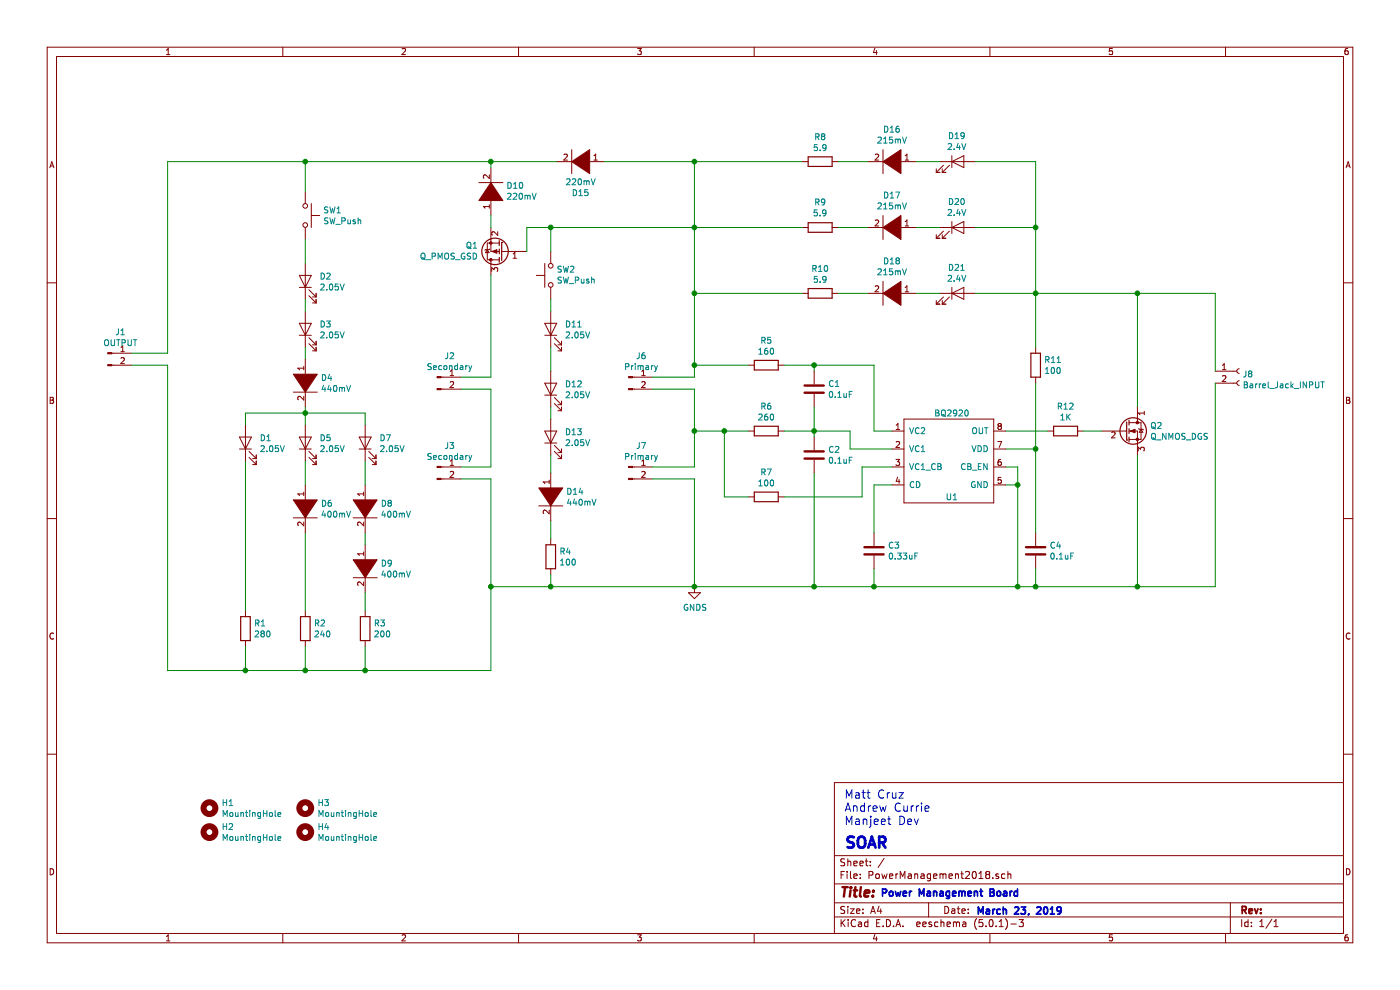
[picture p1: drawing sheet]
EESchema Schematic File Version 4
LIBS:PowerManagement2018-cache
EELAYER 26 0
EELAYER END
$Descr A4 11693 8268
encoding utf-8
Sheet 1 1
Title ""
Date ""
Rev ""
Comp ""
Comment1 ""
Comment2 ""
Comment3 ""
Comment4 ""
$EndDescr
Text Notes 7050 6900 0    69   ~ 0
Matt Cruz\nAndrew Currie\nManjeet Dev
Text Notes 7050 7100 0    91   ~ 18
SOAR
Text Notes 7350 7500 0    59   ~ 12
Power Management Board
Text Notes 8150 7650 0    59   ~ 12
March 23, 2019
$Comp
L Connector:Conn_01x02_Male J2
U 1 1
P 3650 3150
F 0 "J2" H 3756 3328 50  0000 C CNN
F 1 "Secondary" H 3756 3237 50  0000 C CNN
F 2 "New_Library:deans connector" H 3650 3150 50  0001 C CNN
F 3 "~" H 3650 3150 50  0001 C CNN
	1    3650 3150
	1    0    0    -1  
$EndComp
$Comp
L pspice:DIODE D15
U 1 1
P 4850 1350
F 0 "D15" H 4850 1615 50  0000 C CNN
F 1 "220mV" H 4850 1524 50  0000 C CNN
F 2 "New_Library:UPS115U (Diode 0.22V)" H 4850 1350 50  0001 C CNN
F 3 "~" H 4850 1350 50  0001 C CNN
	1    4850 1350
	-1   0    0    1   
$EndComp
$Comp
L Connector:Conn_01x02_Male J3
U 1 1
P 3650 3900
F 0 "J3" H 3756 4078 50  0000 C CNN
F 1 "Secondary" H 3756 3987 50  0000 C CNN
F 2 "New_Library:deans connector" H 3650 3900 50  0001 C CNN
F 3 "~" H 3650 3900 50  0001 C CNN
	1    3650 3900
	1    0    0    -1  
$EndComp
$Comp
L pspice:DIODE D10
U 1 1
P 4100 1600
F 0 "D10" V 4146 1472 50  0000 R CNN
F 1 "220mV" V 4055 1472 50  0000 R CNN
F 2 "New_Library:UPS115U (Diode 0.22V)" H 4100 1600 50  0001 C CNN
F 3 "~" H 4100 1600 50  0001 C CNN
	1    4100 1600
	0    -1   -1   0   
$EndComp
$Comp
L Device:Q_PMOS_GSD Q1
U 1 1
P 4200 2100
F 0 "Q1" H 4406 2054 50  0000 L CNN
F 1 "Q_PMOS_GSD" H 4406 2145 50  0000 L CNN
F 2 "PowerManagementBoard:MCH3383(PMOS;0.8Vth)" H 4400 2200 50  0001 C CNN
F 3 "~" H 4200 2100 50  0001 C CNN
	1    4200 2100
	-1   0    0    1   
$EndComp
$Comp
L New_Library:BQ2920 U1
U 1 1
P 7950 3800
F 0 "U1" H 7950 3450 50  0000 C CNN
F 1 "BQ2920" H 7950 4150 50  0000 C CNN
F 2 "New_Library:bq29209" H 7750 3800 50  0001 C CNN
F 3 "" H 7750 3800 50  0001 C CNN
	1    7950 3800
	1    0    0    -1  
$EndComp
$Comp
L Mechanical:MountingHole H1
U 1 1
P 1750 6750
F 0 "H1" H 1850 6796 50  0000 L CNN
F 1 "MountingHole" H 1850 6705 50  0000 L CNN
F 2 "MountingHole:MountingHole_3mm" H 1750 6750 50  0001 C CNN
F 3 "~" H 1750 6750 50  0001 C CNN
	1    1750 6750
	1    0    0    -1  
$EndComp
$Comp
L Mechanical:MountingHole H3
U 1 1
P 2550 6750
F 0 "H3" H 2650 6796 50  0000 L CNN
F 1 "MountingHole" H 2650 6705 50  0000 L CNN
F 2 "MountingHole:MountingHole_3mm" H 2550 6750 50  0001 C CNN
F 3 "~" H 2550 6750 50  0001 C CNN
	1    2550 6750
	1    0    0    -1  
$EndComp
$Comp
L Mechanical:MountingHole H2
U 1 1
P 1750 6950
F 0 "H2" H 1850 6996 50  0000 L CNN
F 1 "MountingHole" H 1850 6905 50  0000 L CNN
F 2 "MountingHole:MountingHole_3mm" H 1750 6950 50  0001 C CNN
F 3 "~" H 1750 6950 50  0001 C CNN
	1    1750 6950
	1    0    0    -1  
$EndComp
$Comp
L Mechanical:MountingHole H4
U 1 1
P 2550 6950
F 0 "H4" H 2650 6996 50  0000 L CNN
F 1 "MountingHole" H 2650 6905 50  0000 L CNN
F 2 "MountingHole:MountingHole_3mm" H 2550 6950 50  0001 C CNN
F 3 "~" H 2550 6950 50  0001 C CNN
	1    2550 6950
	1    0    0    -1  
$EndComp
$Comp
L Device:R R12
U 1 1
P 8900 3600
F 0 "R12" V 8693 3600 50  0000 C CNN
F 1 "1K" V 8784 3600 50  0000 C CNN
F 2 "New_Library:RC0201(resistors)" V 8830 3600 50  0001 C CNN
F 3 "~" H 8900 3600 50  0001 C CNN
	1    8900 3600
	0    1    1    0   
$EndComp
$Comp
L Device:Q_NMOS_DGS Q2
U 1 1
P 9400 3600
F 0 "Q2" H 9605 3646 50  0000 L CNN
F 1 "Q_NMOS_DGS" H 9605 3555 50  0000 L CNN
F 2 "New_Library:AO3414 (nmos)" H 9600 3700 50  0001 C CNN
F 3 "~" H 9400 3600 50  0001 C CNN
	1    9400 3600
	1    0    0    -1  
$EndComp
Wire Wire Line
	8750 3600 8400 3600
$Comp
L Device:R R11
U 1 1
P 8650 3050
F 0 "R11" H 8720 3096 50  0000 L CNN
F 1 "100" H 8720 3005 50  0000 L CNN
F 2 "New_Library:RT0603(resistors)" V 8580 3050 50  0001 C CNN
F 3 "~" H 8650 3050 50  0001 C CNN
	1    8650 3050
	1    0    0    -1  
$EndComp
$Comp
L Device:C C4
U 1 1
P 8650 4600
F 0 "C4" H 8765 4646 50  0000 L CNN
F 1 "0.1uF" H 8765 4555 50  0000 L CNN
F 2 "New_Library:CL05B104KP5NNNC (0.1uF)" H 8688 4450 50  0001 C CNN
F 3 "~" H 8650 4600 50  0001 C CNN
	1    8650 4600
	1    0    0    -1  
$EndComp
Wire Wire Line
	8650 3200 8650 3750
Wire Wire Line
	8400 3750 8650 3750
Connection ~ 8650 3750
Wire Wire Line
	8650 3750 8650 4450
Wire Wire Line
	8400 3900 8500 3900
Wire Wire Line
	8500 3900 8500 4050
Wire Wire Line
	8500 4050 8400 4050
$Comp
L Device:C C1
U 1 1
P 6800 3250
F 0 "C1" H 6915 3296 50  0000 L CNN
F 1 "0.1uF" H 6915 3205 50  0000 L CNN
F 2 "New_Library:CL05B104KP5NNNC (0.1uF)" H 6838 3100 50  0001 C CNN
F 3 "~" H 6800 3250 50  0001 C CNN
	1    6800 3250
	1    0    0    -1  
$EndComp
$Comp
L Device:C C2
U 1 1
P 6800 3800
F 0 "C2" H 6915 3846 50  0000 L CNN
F 1 "0.1uF" H 6915 3755 50  0000 L CNN
F 2 "New_Library:CL05B104KP5NNNC (0.1uF)" H 6838 3650 50  0001 C CNN
F 3 "~" H 6800 3800 50  0001 C CNN
	1    6800 3800
	1    0    0    -1  
$EndComp
$Comp
L Device:R R5
U 1 1
P 6400 3050
F 0 "R5" V 6193 3050 50  0000 C CNN
F 1 "160" V 6284 3050 50  0000 C CNN
F 2 "New_Library:RC0402(resistors)" V 6330 3050 50  0001 C CNN
F 3 "~" H 6400 3050 50  0001 C CNN
	1    6400 3050
	0    1    1    0   
$EndComp
$Comp
L Device:R R6
U 1 1
P 6400 3600
F 0 "R6" V 6193 3600 50  0000 C CNN
F 1 "260" V 6284 3600 50  0000 C CNN
F 2 "New_Library:RC0402(resistors)" V 6330 3600 50  0001 C CNN
F 3 "~" H 6400 3600 50  0001 C CNN
	1    6400 3600
	0    1    1    0   
$EndComp
$Comp
L Device:R R7
U 1 1
P 6400 4150
F 0 "R7" V 6193 4150 50  0000 C CNN
F 1 "100" V 6284 4150 50  0000 C CNN
F 2 "New_Library:RC0201(resistors)" V 6330 4150 50  0001 C CNN
F 3 "~" H 6400 4150 50  0001 C CNN
	1    6400 4150
	0    1    1    0   
$EndComp
$Comp
L Device:C C3
U 1 1
P 7300 4600
F 0 "C3" H 7415 4646 50  0000 L CNN
F 1 "0.33uF" H 7415 4555 50  0000 L CNN
F 2 "New_Library:CL21B334KBFNNNE (0.33uF)" H 7338 4450 50  0001 C CNN
F 3 "~" H 7300 4600 50  0001 C CNN
	1    7300 4600
	1    0    0    -1  
$EndComp
Wire Wire Line
	8650 4750 8650 4900
Wire Wire Line
	8650 4900 8500 4900
Wire Wire Line
	7300 4900 7300 4750
Wire Wire Line
	7450 4050 7300 4050
Wire Wire Line
	7300 4050 7300 4450
Wire Wire Line
	8500 4050 8500 4900
Connection ~ 8500 4050
Connection ~ 8500 4900
Wire Wire Line
	8500 4900 7300 4900
Wire Wire Line
	6550 3050 6800 3050
Wire Wire Line
	6800 3050 6800 3100
Connection ~ 6800 3050
Wire Wire Line
	7300 3050 7300 3600
Wire Wire Line
	7300 3600 7450 3600
Wire Wire Line
	6800 3050 7300 3050
Wire Wire Line
	7450 3750 7100 3750
Wire Wire Line
	7100 3750 7100 3600
Wire Wire Line
	7100 3600 6800 3600
Wire Wire Line
	6800 3650 6800 3600
Connection ~ 6800 3600
Wire Wire Line
	6800 3600 6550 3600
Wire Wire Line
	7450 3900 7200 3900
Wire Wire Line
	7200 3900 7200 4150
Wire Wire Line
	7200 4150 6550 4150
Wire Wire Line
	6800 3950 6800 4900
Wire Wire Line
	6800 4900 7300 4900
Connection ~ 7300 4900
Wire Wire Line
	6800 3400 6800 3600
$Comp
L Connector:Conn_01x02_Female J8
U 1 1
P 10350 3100
F 0 "J8" H 10377 3076 50  0000 L CNN
F 1 "Barrel_Jack_INPUT" H 10377 2985 50  0000 L CNN
F 2 "SOAR_Kicad_Library-master:CUI_PJ-102A_2.5mm_DC_JACK" H 10350 3100 50  0001 C CNN
F 3 "~" H 10350 3100 50  0001 C CNN
	1    10350 3100
	1    0    0    -1  
$EndComp
Wire Wire Line
	9200 3600 9050 3600
Wire Wire Line
	10150 3200 10150 4900
Wire Wire Line
	10150 4900 9500 4900
Connection ~ 8650 4900
$Comp
L Connector:Conn_01x02_Male J6
U 1 1
P 5250 3150
F 0 "J6" H 5356 3328 50  0000 C CNN
F 1 "Primary" H 5356 3237 50  0000 C CNN
F 2 "New_Library:deans connector" H 5250 3150 50  0001 C CNN
F 3 "~" H 5250 3150 50  0001 C CNN
	1    5250 3150
	1    0    0    -1  
$EndComp
$Comp
L Connector:Conn_01x02_Male J7
U 1 1
P 5250 3900
F 0 "J7" H 5356 4078 50  0000 C CNN
F 1 "Primary" H 5356 3987 50  0000 C CNN
F 2 "New_Library:deans connector" H 5250 3900 50  0001 C CNN
F 3 "~" H 5250 3900 50  0001 C CNN
	1    5250 3900
	1    0    0    -1  
$EndComp
Wire Wire Line
	5800 3250 5800 3600
Wire Wire Line
	5800 3600 6050 3600
Wire Wire Line
	5800 3600 5800 3900
Connection ~ 5800 3600
Wire Wire Line
	5800 4000 5800 4900
Wire Wire Line
	5800 4900 6800 4900
Connection ~ 6800 4900
Wire Wire Line
	5800 3150 5800 3050
Wire Wire Line
	5800 3050 6250 3050
$Comp
L Device:LED D19
U 1 1
P 8000 1350
F 0 "D19" H 7991 1566 50  0000 C CNN
F 1 "2.4V" H 7991 1475 50  0000 C CNN
F 2 "New_Library:XZMYH160S (2.5V LED)" H 8000 1350 50  0001 C CNN
F 3 "~" H 8000 1350 50  0001 C CNN
	1    8000 1350
	1    0    0    -1  
$EndComp
$Comp
L Device:LED D20
U 1 1
P 8000 1900
F 0 "D20" H 7991 2116 50  0000 C CNN
F 1 "2.4V" H 7991 2025 50  0000 C CNN
F 2 "New_Library:XZMYH160S (2.5V LED)" H 8000 1900 50  0001 C CNN
F 3 "~" H 8000 1900 50  0001 C CNN
	1    8000 1900
	1    0    0    -1  
$EndComp
$Comp
L Device:LED D21
U 1 1
P 8000 2450
F 0 "D21" H 7991 2666 50  0000 C CNN
F 1 "2.4V" H 7991 2575 50  0000 C CNN
F 2 "New_Library:XZMYH160S (2.5V LED)" H 8000 2450 50  0001 C CNN
F 3 "~" H 8000 2450 50  0001 C CNN
	1    8000 2450
	1    0    0    -1  
$EndComp
$Comp
L pspice:DIODE D16
U 1 1
P 7450 1350
F 0 "D16" H 7450 1085 50  0000 C CNN
F 1 "215mV" H 7450 1176 50  0000 C CNN
F 2 "New_Library:PMEG1020EH (215mV diode)" H 7450 1350 50  0001 C CNN
F 3 "~" H 7450 1350 50  0001 C CNN
	1    7450 1350
	-1   0    0    1   
$EndComp
$Comp
L pspice:DIODE D17
U 1 1
P 7450 1900
F 0 "D17" H 7450 1635 50  0000 C CNN
F 1 "215mV" H 7450 1726 50  0000 C CNN
F 2 "New_Library:PMEG1020EH (215mV diode)" H 7450 1900 50  0001 C CNN
F 3 "~" H 7450 1900 50  0001 C CNN
	1    7450 1900
	-1   0    0    1   
$EndComp
$Comp
L pspice:DIODE D18
U 1 1
P 7450 2450
F 0 "D18" H 7450 2185 50  0000 C CNN
F 1 "215mV" H 7450 2276 50  0000 C CNN
F 2 "New_Library:PMEG1020EH (215mV diode)" H 7450 2450 50  0001 C CNN
F 3 "~" H 7450 2450 50  0001 C CNN
	1    7450 2450
	-1   0    0    1   
$EndComp
$Comp
L Device:R R8
U 1 1
P 6850 1350
F 0 "R8" V 6643 1350 50  0000 C CNN
F 1 "5.9" V 6734 1350 50  0000 C CNN
F 2 "New_Library:CRCW25125R90FKEGHP(5.9 ohms)" V 6780 1350 50  0001 C CNN
F 3 "~" H 6850 1350 50  0001 C CNN
	1    6850 1350
	0    1    1    0   
$EndComp
$Comp
L Device:R R9
U 1 1
P 6850 1900
F 0 "R9" V 7057 1900 50  0000 C CNN
F 1 "5.9" V 6966 1900 50  0000 C CNN
F 2 "New_Library:CRCW25125R90FKEGHP(5.9 ohms)" V 6780 1900 50  0001 C CNN
F 3 "~" H 6850 1900 50  0001 C CNN
	1    6850 1900
	0    -1   -1   0   
$EndComp
$Comp
L Device:R R10
U 1 1
P 6850 2450
F 0 "R10" V 6643 2450 50  0000 C CNN
F 1 "5.9" V 6734 2450 50  0000 C CNN
F 2 "New_Library:CRCW25125R90FKEGHP(5.9 ohms)" V 6780 2450 50  0001 C CNN
F 3 "~" H 6850 2450 50  0001 C CNN
	1    6850 2450
	0    1    1    0   
$EndComp
Wire Wire Line
	6250 4150 6050 4150
Wire Wire Line
	6050 4150 6050 3600
Connection ~ 6050 3600
Wire Wire Line
	6050 3600 6250 3600
Wire Wire Line
	10150 3100 10150 2450
Wire Wire Line
	10150 2450 9500 2450
Wire Wire Line
	8650 2900 8650 2450
Connection ~ 8650 2450
Wire Wire Line
	8650 2450 8150 2450
Wire Wire Line
	8650 2450 8650 1900
Wire Wire Line
	8650 1900 8150 1900
Wire Wire Line
	8650 1900 8650 1350
Wire Wire Line
	8650 1350 8150 1350
Connection ~ 8650 1900
Wire Wire Line
	7850 1350 7650 1350
Wire Wire Line
	7850 1900 7650 1900
Wire Wire Line
	7850 2450 7650 2450
Wire Wire Line
	7250 1350 7000 1350
Wire Wire Line
	7250 1900 7000 1900
Wire Wire Line
	7250 2450 7000 2450
Wire Wire Line
	6700 1900 5800 1900
Wire Wire Line
	5800 1900 5800 2450
Connection ~ 5800 3050
Wire Wire Line
	6700 2450 5800 2450
Connection ~ 5800 2450
Wire Wire Line
	5800 2450 5800 3050
Wire Wire Line
	6700 1350 5800 1350
Wire Wire Line
	5800 1350 5800 1900
Connection ~ 5800 1900
Wire Wire Line
	5450 3150 5800 3150
Wire Wire Line
	5800 3250 5450 3250
Wire Wire Line
	5800 3900 5450 3900
Wire Wire Line
	5800 4000 5450 4000
Wire Wire Line
	4100 3250 4100 3900
Wire Wire Line
	4100 4000 4100 4900
Connection ~ 5800 1350
Wire Wire Line
	5050 1350 5800 1350
Wire Wire Line
	4100 1350 4650 1350
Wire Wire Line
	4100 4900 4600 4900
Connection ~ 5800 4900
$Comp
L Switch:SW_Push SW2
U 1 1
P 4600 2300
F 0 "SW2" V 4646 2252 50  0000 R CNN
F 1 "SW_Push" V 4555 2252 50  0000 R CNN
F 2 "New_Library:1301.9320 (button)" H 4600 2500 50  0001 C CNN
F 3 "" H 4600 2500 50  0001 C CNN
	1    4600 2300
	0    -1   -1   0   
$EndComp
$Comp
L Device:LED D11
U 1 1
P 4600 2750
F 0 "D11" V 4638 2633 50  0000 R CNN
F 1 "2.05V" V 4547 2633 50  0000 R CNN
F 2 "New_Library:LTST-C190KFKT (2.05V 30mA)" H 4600 2750 50  0001 C CNN
F 3 "~" H 4600 2750 50  0001 C CNN
	1    4600 2750
	0    -1   -1   0   
$EndComp
$Comp
L pspice:DIODE D14
U 1 1
P 4600 4150
F 0 "D14" V 4554 4278 50  0000 L CNN
F 1 "440mV" V 4645 4278 50  0000 L CNN
F 2 "New_Library:BAT42WS-7-F (0.44V 30mA)" H 4600 4150 50  0001 C CNN
F 3 "~" H 4600 4150 50  0001 C CNN
	1    4600 4150
	0    1    1    0   
$EndComp
Wire Wire Line
	4100 1350 4100 1400
Wire Wire Line
	4100 1800 4100 1900
Wire Wire Line
	4400 2100 4400 1900
Wire Wire Line
	4400 1900 4600 1900
Wire Wire Line
	4100 2300 4100 3150
$Comp
L Device:R R4
U 1 1
P 4600 4650
F 0 "R4" H 4670 4696 50  0000 L CNN
F 1 "100" H 4670 4605 50  0000 L CNN
F 2 "New_Library:RC0201(resistors)" V 4530 4650 50  0001 C CNN
F 3 "~" H 4600 4650 50  0001 C CNN
	1    4600 4650
	1    0    0    -1  
$EndComp
Wire Wire Line
	4600 3400 4600 3500
Wire Wire Line
	4600 2500 4600 2600
Wire Wire Line
	4600 2100 4600 1900
Connection ~ 4600 1900
Wire Wire Line
	4600 1900 5800 1900
Wire Wire Line
	4600 4800 4600 4900
Connection ~ 4600 4900
Wire Wire Line
	4600 4900 5800 4900
Wire Wire Line
	3850 3150 4100 3150
Wire Wire Line
	4100 3250 3850 3250
Wire Wire Line
	4100 3900 3850 3900
Wire Wire Line
	4100 4000 3850 4000
$Comp
L Connector:Conn_01x02_Male J1
U 1 1
P 900 2950
F 0 "J1" H 1006 3128 50  0000 C CNN
F 1 "OUTPUT" H 1006 3037 50  0000 C CNN
F 2 "SOAR_Kicad_Library-master:Molex_Micro-Fit_3.0_43045-0400_2x02_P3.00mm_Horizontal" H 900 2950 50  0001 C CNN
F 3 "~" H 900 2950 50  0001 C CNN
	1    900  2950
	1    0    0    -1  
$EndComp
Connection ~ 4100 1350
$Comp
L Switch:SW_Push SW1
U 1 1
P 2550 1800
F 0 "SW1" V 2504 1948 50  0000 L CNN
F 1 "SW_Push" V 2595 1948 50  0000 L CNN
F 2 "New_Library:1301.9320 (button)" H 2550 2000 50  0001 C CNN
F 3 "" H 2550 2000 50  0001 C CNN
	1    2550 1800
	0    1    1    0   
$EndComp
Wire Wire Line
	2550 1350 2550 1600
Wire Wire Line
	1400 1350 1400 2950
Wire Wire Line
	1400 2950 1100 2950
Wire Wire Line
	1100 3050 1400 3050
$Comp
L power:GNDS #PWR03
U 1 1
P 5800 4900
F 0 "#PWR03" H 5800 4650 50  0001 C CNN
F 1 "GNDS" H 5805 4727 50  0000 C CNN
F 2 "" H 5800 4900 50  0001 C CNN
F 3 "" H 5800 4900 50  0001 C CNN
	1    5800 4900
	1    0    0    -1  
$EndComp
Wire Wire Line
	9500 3400 9500 2450
Connection ~ 9500 2450
Wire Wire Line
	9500 2450 8650 2450
Wire Wire Line
	9500 3800 9500 4900
Connection ~ 9500 4900
Wire Wire Line
	9500 4900 8650 4900
Connection ~ 2550 1350
Wire Wire Line
	2550 1350 4100 1350
Wire Wire Line
	1400 1350 2550 1350
$Comp
L pspice:DIODE D4
U 1 1
P 2550 3200
F 0 "D4" V 2504 3328 50  0000 L CNN
F 1 "440mV" V 2595 3328 50  0000 L CNN
F 2 "New_Library:BAT42WS-7-F (0.44V 30mA)" H 2550 3200 50  0001 C CNN
F 3 "~" H 2550 3200 50  0001 C CNN
	1    2550 3200
	0    1    1    0   
$EndComp
$Comp
L Device:LED D2
U 1 1
P 2550 2350
F 0 "D2" V 2588 2233 50  0000 R CNN
F 1 "2.05V" V 2497 2233 50  0000 R CNN
F 2 "New_Library:LTST-C190KFKT (2.05V 30mA)" H 2550 2350 50  0001 C CNN
F 3 "~" H 2550 2350 50  0001 C CNN
	1    2550 2350
	0    -1   -1   0   
$EndComp
$Comp
L Device:LED D3
U 1 1
P 2550 2750
F 0 "D3" V 2588 2633 50  0000 R CNN
F 1 "2.05V" V 2497 2633 50  0000 R CNN
F 2 "New_Library:LTST-C190KFKT (2.05V 30mA)" H 2550 2750 50  0001 C CNN
F 3 "~" H 2550 2750 50  0001 C CNN
	1    2550 2750
	0    -1   -1   0   
$EndComp
$Comp
L Device:LED D1
U 1 1
P 2050 3700
F 0 "D1" V 2088 3583 50  0000 R CNN
F 1 "2.05V" V 1997 3583 50  0000 R CNN
F 2 "New_Library:SML-D12U1WT86 (2.05V 10mA)" H 2050 3700 50  0001 C CNN
F 3 "~" H 2050 3700 50  0001 C CNN
	1    2050 3700
	0    -1   -1   0   
$EndComp
$Comp
L Device:LED D5
U 1 1
P 2550 3700
F 0 "D5" V 2588 3583 50  0000 R CNN
F 1 "2.05V" V 2497 3583 50  0000 R CNN
F 2 "New_Library:SML-D12U1WT86 (2.05V 10mA)" H 2550 3700 50  0001 C CNN
F 3 "~" H 2550 3700 50  0001 C CNN
	1    2550 3700
	0    -1   -1   0   
$EndComp
$Comp
L Device:LED D7
U 1 1
P 3050 3700
F 0 "D7" V 3088 3583 50  0000 R CNN
F 1 "2.05V" V 2997 3583 50  0000 R CNN
F 2 "New_Library:SML-D12U1WT86 (2.05V 10mA)" H 3050 3700 50  0001 C CNN
F 3 "~" H 3050 3700 50  0001 C CNN
	1    3050 3700
	0    -1   -1   0   
$EndComp
$Comp
L Device:R R1
U 1 1
P 2050 5250
F 0 "R1" H 2120 5296 50  0000 L CNN
F 1 "280" H 2120 5205 50  0000 L CNN
F 2 "New_Library:RC0402(resistors)" V 1980 5250 50  0001 C CNN
F 3 "~" H 2050 5250 50  0001 C CNN
	1    2050 5250
	1    0    0    -1  
$EndComp
$Comp
L pspice:DIODE D6
U 1 1
P 2550 4250
F 0 "D6" V 2504 4378 50  0000 L CNN
F 1 "400mV" V 2595 4378 50  0000 L CNN
F 2 "New_Library:BAT46W-E3-08(0.4V10mA)" H 2550 4250 50  0001 C CNN
F 3 "~" H 2550 4250 50  0001 C CNN
	1    2550 4250
	0    1    1    0   
$EndComp
$Comp
L pspice:DIODE D8
U 1 1
P 3050 4250
F 0 "D8" V 3004 4378 50  0000 L CNN
F 1 "400mV" V 3095 4378 50  0000 L CNN
F 2 "New_Library:BAT46W-E3-08(0.4V10mA)" H 3050 4250 50  0001 C CNN
F 3 "~" H 3050 4250 50  0001 C CNN
	1    3050 4250
	0    1    1    0   
$EndComp
$Comp
L pspice:DIODE D9
U 1 1
P 3050 4750
F 0 "D9" V 3004 4878 50  0000 L CNN
F 1 "400mV" V 3095 4878 50  0000 L CNN
F 2 "New_Library:BAT46W-E3-08(0.4V10mA)" H 3050 4750 50  0001 C CNN
F 3 "~" H 3050 4750 50  0001 C CNN
	1    3050 4750
	0    1    1    0   
$EndComp
$Comp
L Device:R R3
U 1 1
P 3050 5250
F 0 "R3" H 3120 5296 50  0000 L CNN
F 1 "200" H 3120 5205 50  0000 L CNN
F 2 "New_Library:RC0201(resistors)" V 2980 5250 50  0001 C CNN
F 3 "~" H 3050 5250 50  0001 C CNN
	1    3050 5250
	1    0    0    -1  
$EndComp
$Comp
L Device:R R2
U 1 1
P 2550 5250
F 0 "R2" H 2620 5296 50  0000 L CNN
F 1 "240" H 2620 5205 50  0000 L CNN
F 2 "New_Library:RC0402(resistors)" V 2480 5250 50  0001 C CNN
F 3 "~" H 2550 5250 50  0001 C CNN
	1    2550 5250
	1    0    0    -1  
$EndComp
Wire Wire Line
	2550 2000 2550 2200
Wire Wire Line
	2550 2500 2550 2600
Wire Wire Line
	2550 2900 2550 3000
Wire Wire Line
	2550 3400 2550 3450
Wire Wire Line
	2550 3450 2050 3450
Wire Wire Line
	2050 3450 2050 3550
Wire Wire Line
	2550 3450 2550 3550
Connection ~ 2550 3450
Wire Wire Line
	2550 3450 3050 3450
Wire Wire Line
	3050 3450 3050 3550
Wire Wire Line
	3050 3850 3050 4050
Wire Wire Line
	2550 3850 2550 4050
Wire Wire Line
	2050 3850 2050 5100
Wire Wire Line
	2550 5100 2550 4450
Wire Wire Line
	3050 4950 3050 5100
Wire Wire Line
	3050 4550 3050 4450
Wire Wire Line
	4100 4900 4100 5600
Wire Wire Line
	4100 5600 3050 5600
Wire Wire Line
	1400 3050 1400 5600
Connection ~ 4100 4900
Wire Wire Line
	2050 5400 2050 5600
Connection ~ 2050 5600
Wire Wire Line
	2050 5600 1400 5600
Wire Wire Line
	2550 5400 2550 5600
Connection ~ 2550 5600
Wire Wire Line
	2550 5600 2050 5600
Wire Wire Line
	3050 5400 3050 5600
Connection ~ 3050 5600
Wire Wire Line
	3050 5600 2550 5600
$Comp
L Device:LED D12
U 1 1
P 4600 3250
F 0 "D12" V 4638 3133 50  0000 R CNN
F 1 "2.05V" V 4547 3133 50  0000 R CNN
F 2 "New_Library:LTST-C190KFKT (2.05V 30mA)" H 4600 3250 50  0001 C CNN
F 3 "~" H 4600 3250 50  0001 C CNN
	1    4600 3250
	0    -1   -1   0   
$EndComp
$Comp
L Device:LED D13
U 1 1
P 4600 3650
F 0 "D13" V 4638 3533 50  0000 R CNN
F 1 "2.05V" V 4547 3533 50  0000 R CNN
F 2 "New_Library:LTST-C190KFKT (2.05V 30mA)" H 4600 3650 50  0001 C CNN
F 3 "~" H 4600 3650 50  0001 C CNN
	1    4600 3650
	0    -1   -1   0   
$EndComp
Wire Wire Line
	4600 2900 4600 3100
Wire Wire Line
	4600 4350 4600 4500
Wire Wire Line
	4600 3950 4600 3800
$EndSCHEMATC
